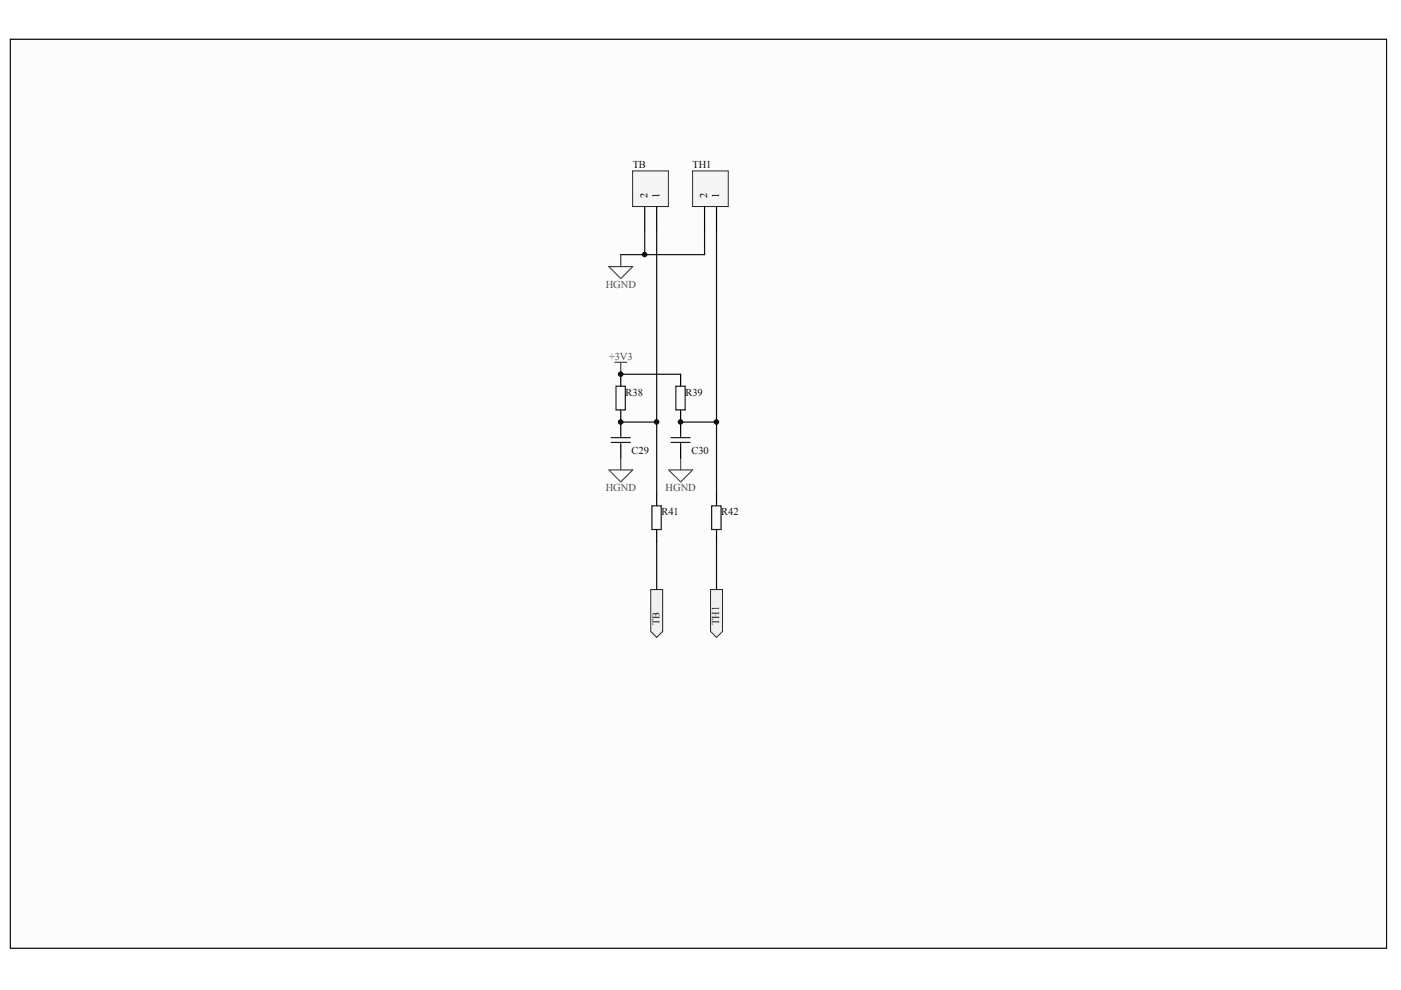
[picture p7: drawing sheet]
<svg xmlns="http://www.w3.org/2000/svg" width="297mm" height="210mm" viewBox="0 0 297 210" stroke-linecap="round" stroke-linejoin="round" font-family="sans-serif">
<path d="M2.2 8.3h291.8v192.7h-291.8z" fill="#fcfcfc" stroke="#000" stroke-width=".21"/>
<path d="M131.6 79.3v2.6M144.3 79.3v2.6M131.6 87v2.5M144.3 87v2.5" fill="none" stroke="#000" stroke-width=".25"/>
<path d="M130.6 81.9h2v5h-2zM143.3 81.9h2v5h-2z" fill="none" stroke="#1c1c1c" stroke-width=".25"/>
<path d="M131.6 89.5h7.6M144.3 89.5h7.6" fill="none" stroke="#0e0e0e" stroke-width=".25"/>
<path d="M129.1 56.5h5.1l-2.6 2.6zM131.6 54v2.5M129.1 99.6h5.1l-2.6 2.6zM131.6 97.1v2.5M141.8 99.6h5l-2.5 2.6zM144.3 97.1v2.5" fill="none" stroke="#4c4c4c" stroke-width=".25"/>
<g fill="#f0f0f0" stroke="#262626" stroke-width=".21">
<path d="M138 125h2.5v8.9l-1.3 1.2-1.2-1.2z" fill-rule="evenodd"/>
<path d="M150.6 125h2.6v8.9l-1.3 1.2-1.3-1.2z" fill-rule="evenodd"/>
</g>
<path d="M134.1 36.2h7.6v7.6h-7.6z" fill="#f5f5f5" stroke="#262626" stroke-width=".21"/>
<path d="M136.7 43.8v5.1M139.2 43.8v5.1" fill="none" stroke="#000" stroke-width=".25"/>
<path d="M146.8 36.2h7.6v7.6h-7.6z" fill="#f5f5f5" stroke="#262626" stroke-width=".21"/>
<path d="M149.4 43.8v5.1M151.9 43.8v5.1M131.6 89.5v2.5M131.6 94.6v2.5M144.3 89.5v2.5M144.3 94.6v2.5M139.2 104.7v2.5M139.2 112.3v2.6M151.9 104.7v2.5M151.9 112.3v2.6" fill="none" stroke="#000" stroke-width=".25"/>
<path d="M136.7 48.9v5.1M139.2 48.9v55.8M149.4 48.9v5.1h-17.8M151.9 48.9v55.8M131.6 79.3h12.7M139.2 114.9v10.1M151.9 114.9v10.1" fill="none" stroke="#0e0e0e" stroke-width=".25"/>
<path d="M130.3 76.8h2.6M131.6 76.8v2.5" fill="none" stroke="#4c4c4c" stroke-width=".25"/>
<path d="M129.6 92.8h4M129.6 93.8h4M131.6 92v.8M131.6 93.8v.8M142.3 92.8h4M142.3 93.8h4M144.3 92v.8M144.3 93.8v.8M138.2 107.2h2v5.1h-2zM150.9 107.2h2v5.1h-2z" fill="none" stroke="#1c1c1c" stroke-width=".25"/>
<g fill="#0e0e0e" stroke="#0e0e0e" stroke-width=".21">
<circle cx="131.6" cy="89.5" r=".48"/>
<circle cx="131.6" cy="79.3" r=".48"/>
<circle cx="136.7" cy="54" r=".48"/>
<circle cx="139.2" cy="89.5" r=".48"/>
<circle cx="144.3" cy="89.5" r=".48"/>
<circle cx="151.9" cy="89.5" r=".48"/>
</g>
<g font-size="2.2" fill="#0e0e0e">
<text x="134.2" y="35.7">TB</text>
<text x="146.8" y="35.7">TH1</text>
<text x="132.6" y="83.9">R38</text>
<text x="145.3" y="83.9">R39</text>
<text x="133.9" y="96.3">C29</text>
<text x="146.6" y="96.3">C30</text>
<text x="140.2" y="109.2">R41</text>
<text x="152.9" y="109.2">R42</text>
</g>
<g font-size="2.2">
<text x="137.3" y="42.1" transform="rotate(-90 137.3 42.1)">2</text>
<text x="139.8" y="42.1" transform="rotate(-90 139.8 42.1)">1</text>
<text x="150" y="42.1" transform="rotate(-90 150 42.1)">2</text>
<text x="152.5" y="42.1" transform="rotate(-90 152.5 42.1)">1</text>
</g>
<g font-size="2.2" fill="#4c4c4c">
<text x="128.4" y="61">HGND</text>
<text x="129.1" y="76.3">+3V3</text>
<text x="128.4" y="104.2">HGND</text>
<text x="141.1" y="104.2">HGND</text>
</g>
<g font-size="2.2" fill="#262626">
<text x="139.8" y="132.6" transform="rotate(-90 139.8 132.6)">TB</text>
<text x="152.5" y="132.6" transform="rotate(-90 152.5 132.6)">TH1</text>
</g>
</svg>
